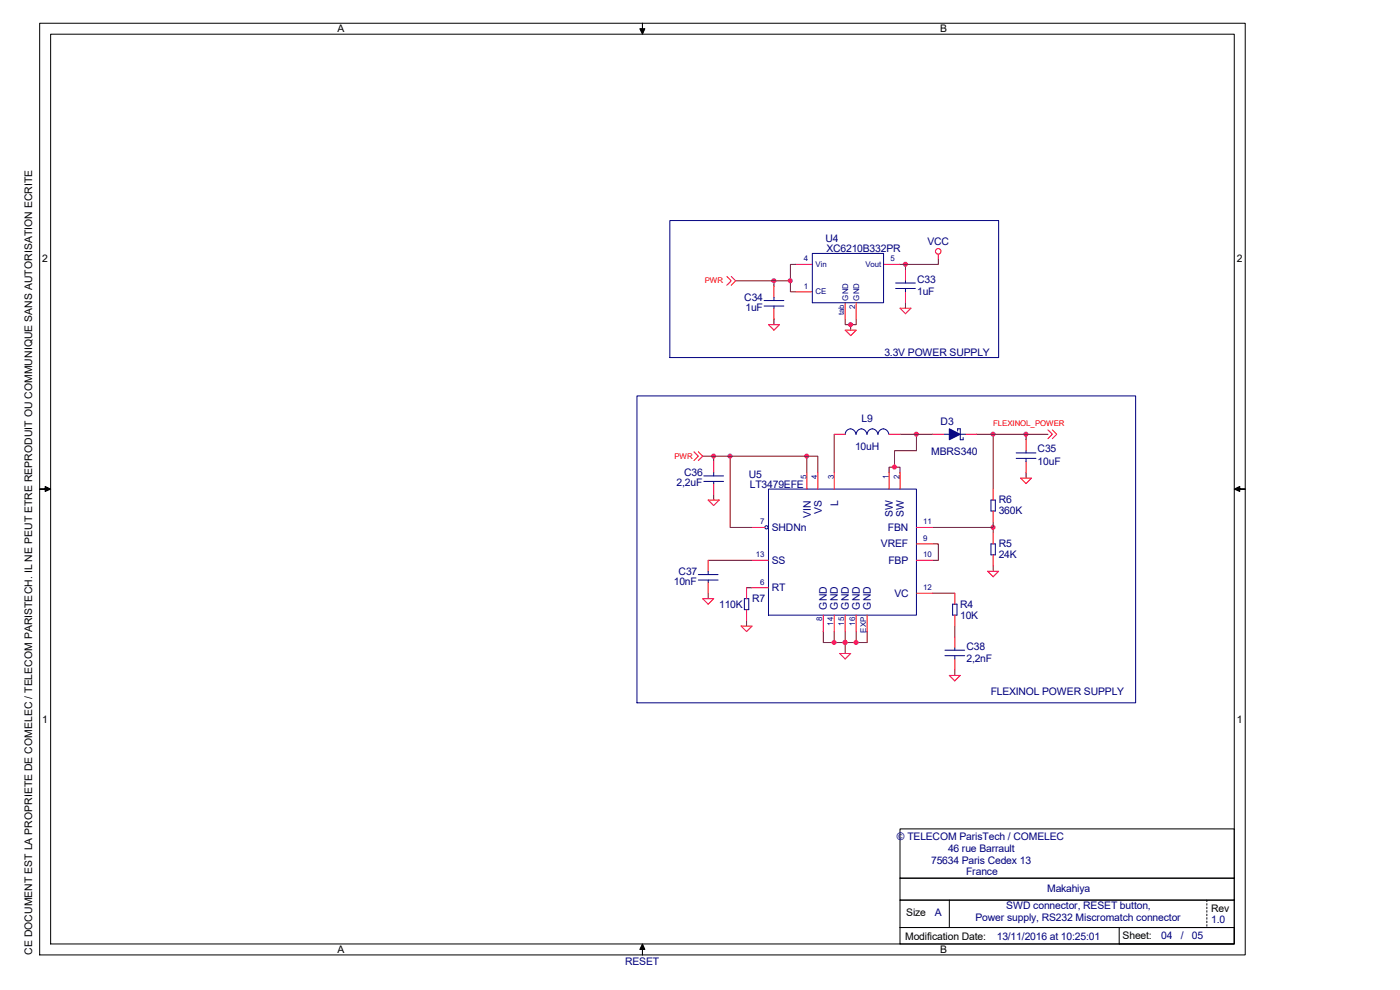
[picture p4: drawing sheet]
<svg xmlns="http://www.w3.org/2000/svg" width="297mm" height="210mm" viewBox="0 0 297 210" stroke-linecap="round" stroke-linejoin="round" font-family="sans-serif">
<g fill="none" stroke="#800000" stroke-width=".21">
<path d="M156.1 59.6h11.6M164.2 59.6v1.1M168.8 56.1h-1.1v5.8h1.1M192.1 56.1v1.1M199.1 54.9v1.2h-8.2M164.2 67.7v1.2M179.3 67.7v1.2h2.3v-1.2M180.5 68.9v1.1M192.1 64.2v1.2M149.1 96.8h24.4v3.5M151.4 96.8v1.1M154.9 96.8v15.1h4.6"/>
<path d="M171.2 96.8v3.5M177 92.1v8.2M190.9 92.1h7M194.4 92.1v3.5h-4.6v3.5M207.2 92.1h15.1M210.7 92.1v11.7M217.7 92.1v1.2M150.2 118.9h9.3M151.4 104.9v1.2M188.6 100.3v-1.2h2.3v1.2M197.9 115.4h1.2v3.5h-1.2M210.7 110.7v1.2h-12.8"/>
<path d="M210.7 111.9v1.2M217.7 100.3v1.1M150.2 125.8v1.2M158.4 124.7h1.1M158.4 131.7v1.1M174.7 134v2.3h9.3v-2.3M177 134v2.3M179.3 134v4.6M181.6 134v2.3M197.9 125.8h4.7M202.6 132.8v2.3M210.7 120v1.2"/>
<path d="M202.6 142.1v1.2"/>
</g>
<g fill="#f0f" stroke="#f0f" stroke-width=".21">
<circle cx="180.4" cy="68.9" r=".45"/>
<circle cx="192.1" cy="56.1" r=".45"/>
<circle cx="164.2" cy="59.5" r=".45"/>
<circle cx="167.7" cy="59.5" r=".45"/>
<circle cx="177" cy="136.3" r=".45"/>
<circle cx="179.3" cy="136.3" r=".45"/>
<circle cx="181.6" cy="136.3" r=".45"/>
<circle cx="210.7" cy="111.9" r=".45"/>
<circle cx="189.7" cy="99.1" r=".45"/>
<circle cx="194.4" cy="92.1" r=".45"/>
<circle cx="210.7" cy="92.1" r=".45"/>
<circle cx="217.6" cy="92.1" r=".45"/>
<circle cx="171.1" cy="96.8" r=".45"/>
<circle cx="154.9" cy="96.8" r=".45"/>
<circle cx="151.4" cy="96.8" r=".45"/>
</g>
<g fill="#000" stroke="#000" stroke-width=".21">
<path d="M136.3 4.9v1.2h.5l-.5 1.2-.6-1.2h.6z" fill-rule="evenodd"/>
<path d="M8.4 103.8h1.2v-.6l1.1 .6-1.1 .5v-.5z" fill-rule="evenodd"/>
<path d="M261.9 103.8l1.1-.6v.6h1.2h-1.2v.5z" fill-rule="evenodd"/>
<path d="M136.3 200.2l.5 1.2h-.5v1.2v-1.2h-.6z" fill-rule="evenodd"/>
</g>
<g fill="none" stroke="#000" stroke-width=".21">
<path d="M8.4 4.9h255.8v197.7h-255.8zM10.7 7.3h251.2v192.9h-251.2zM190.9 175.8h71v10.5h-71zM190.9 196.8h71v3.4h-71zM190.9 186.3h71v4.6h-71zM190.9 190.9h71v5.9h-71zM201.4 190.9v5.9M237.4 196.8h24.5v3.4h-24.5zM256 190.9v.4M256 191.7v.3M256 192.4v.4M256 193.2v.3"/>
<path d="M256 193.9v.4M256 194.7v.3M256 195.4v.3M256 196.2v.3"/>
</g>
<g fill="none" stroke="#f00" stroke-width=".21">
<path d="M154.2 58.6l.9 1-.9 .9M155.1 58.6l1 1-1 .9M168.8 56.1h3.5M187.4 56.1h3.5M192.1 57.2v2.4M199.1 53.9v1M163 68.9h2.4l-1.2 1.1zM164.2 60.7v2.4M164.2 65.4v2.3M168.8 61.9h3.5M179.3 64.2v3.5M179.3 70h2.3l-1.1 1.2z"/>
<path d="M181.6 64.2v3.5M190.9 65.4h2.4l-1.2 1.2zM192.1 61.9v2.3M147.2 95.8l1 1-1 .9M148.2 95.8l.9 1-.9 .9M151.4 97.9v2.4M177 92.1h2.3M188.6 92.1h2.3M197.9 92.1h2.3M204.9 92.1h2.3M217.7 93.3v2.3M217.7 97.9v2.4"/>
<path d="M222.3 91.2l1 .9-1 1M223.3 91.2l.9 .9-.9 1M150.2 106.1h2.4l-1.2 1.1zM150.2 118.9v2.3M151.4 102.6v2.3M159.5 111.9h2.7M159.5 118.9h3.5M171.2 100.3v3.5M173.5 100.3v3.5M177 100.3v3.5M188.6 100.3v3.5M190.9 100.3v3.5"/>
<path d="M194.4 111.9h3.5M194.4 115.4h3.5M194.4 118.9h3.5M210.7 103.8v2.3M210.7 108.4v2.3M210.7 113.1v2.3M210.7 117.7v2.3M216.5 101.4h2.3l-1.1 1.2zM149.1 127h2.3l-1.2 1.2zM150.2 123.5v2.3M157.2 132.8h2.3l-1.1 1.2zM158.4 124.7v2.3"/>
<path d="M158.4 129.3v2.4M159.5 124.7h3.5M174.7 130.5v3.5M177 130.5v3.5M178.1 138.6h2.4l-1.2 1.2zM179.3 130.5v3.5M181.6 130.5v3.5M184 130.5v3.5M194.4 125.8h3.5M202.6 125.8v2.4M202.6 130.5v2.3M202.6 135.1v2.4"/>
<path d="M202.6 139.8v2.3M209.5 121.2h2.4l-1.2 1.2zM201.4 143.3h2.3l-1.1 1.1z"/>
<circle cx="199" cy="53.3" r=".59"/>
</g>
<g fill="none" stroke="#000080" stroke-width=".21">
<path d="M142.1 46.8h69.8v29.1h-69.8zM172.3 53.8h15.1v10.4h-15.1zM192.1 59.6v.4M162.1 64.9h4.2M162.1 63.8h4.2M164.2 63.1v.7M164.2 64.9v.5M190 60h4.2M190 61.2h4.2M192.1 61.2v.7M135.1 84h105.8v65.1h-105.8zM179.3 92.1a1.14 1.14 0 0 1 1.2-1.1 1.14 1.14 0 0 1 1.1 1.1"/>
<path d="M181.6 92.1a1.16 1.16 0 0 1 1.2-1.1 1.16 1.16 0 0 1 1.2 1.1 1.14 1.14 0 0 1 1.1-1.1 1.14 1.14 0 0 1 1.1 1.1M186.3 92.1a1.14 1.14 0 0 1 1.1-1.1 1.14 1.14 0 0 1 1.2 1.1M200.2 92.1h1.2M203.2 91.4v-.4h.5v2.3h.6v-.5M203.7 92.1h1.2M215.6 96.1h4.2M215.6 97.2h4.2M217.7 95.6v.5M217.7 97.2v.7M149.3 102.1h4.2M149.3 101h4.2M151.4 100.3v.7"/>
<path d="M151.4 102.1v.5M163 103.8h31.4v26.7h-31.4zM210.2 106.1h1v2.3h-1zM210.2 115.4h1v2.3h-1zM148.2 123.1h4.1M148.2 121.9h4.1M150.2 121.2v.7M150.2 123.1v.4M157.9 127h1v2.3h-1zM200.5 137.9h4.2M200.5 139.1h4.2M202.1 128.2h.9v2.3h-.9z"/>
<path d="M202.6 137.5v.4M202.6 139.1v.7"/>
<circle cx="162.6" cy="111.9" r=".34"/>
</g>
<path d="M201.4 91l2.3 1.1-2.3 1.2z" fill="#000080" stroke="#000080" stroke-width=".21"/>
<g font-size="2.2">
<text x="71.6" y="6.8">A</text>
<text x="199.5" y="6.8">B</text>
<text x="9" y="55.7">2</text>
<text x="262.4" y="55.7">2</text>
<text x="9" y="153.3">1</text>
<text x="262.4" y="153.3">1</text>
<text x="192.3" y="194.4">Size</text>
<text x="257" y="193.4">Rev</text>
<text x="6.9" y="202.6" transform="rotate(-90 6.9 202.6)">CE DOCUMENT EST LA PROPRIETE DE COMELEC / TELECOM PARISTECH. IL NE PEUT ETRE REPRODUIT OU COMMUNIQUE SANS AUTORISATION ECRITE</text>
<text x="71.6" y="202.1">A</text>
<text x="192" y="199.3">Modification Date:</text>
<text x="199.5" y="202.1">B</text>
<text x="238.2" y="199.3">Sheet:</text>
</g>
<g font-size="2.2" fill="#000080">
<text x="175.1" y="51.4">U4</text>
<text x="175.3" y="53.5">XC6210B332PR</text>
<text x="196.8" y="52.1">VCC</text>
<text x="194.6" y="59.9">C33</text>
<text x="157.9" y="63.8">C34</text>
<text x="158.2" y="66">1uF</text>
<text x="194.6" y="62.5">1uF</text>
<text x="187.6" y="75.4">3.3V POWER SUPPLY</text>
<text x="182.8" y="89.5">L9</text>
<text x="181.4" y="95.4">10uH</text>
<text x="199.6" y="90.2">D3</text>
<text x="220.1" y="96">C35</text>
<text x="145.1" y="101">C36</text>
<text x="158.8" y="101.3">U5</text>
<text x="197.6" y="96.4">MBRS340</text>
<text x="220.1" y="98.6">10uF</text>
<text x="143.5" y="103.2">2,2uF</text>
<text x="159.1" y="103.5">LT3479EFE</text>
<text x="177.8" y="107.3" transform="rotate(-90 177.8 107.3)">L</text>
<text x="211.9" y="106.8">R6</text>
<text x="163.7" y="112.6">SHDNn</text>
<text x="172" y="109.8" transform="rotate(-90 172 109.8)">VIN</text>
<text x="174.4" y="109.1" transform="rotate(-90 174.4 109.1)">VS</text>
<text x="188.4" y="112.6">FBN</text>
<text x="189.4" y="109.6" transform="rotate(-90 189.4 109.6)">SW</text>
<text x="191.7" y="109.6" transform="rotate(-90 191.7 109.6)">SW</text>
<text x="211.9" y="109.1">360K</text>
<text x="163.7" y="119.6">SS</text>
<text x="186.9" y="116.1">VREF</text>
<text x="188.5" y="119.6">FBP</text>
<text x="211.9" y="116.1">R5</text>
<text x="211.9" y="118.4">24K</text>
<text x="143" y="124.1">10nF</text>
<text x="144" y="122">C37</text>
<text x="163.7" y="125.4">RT</text>
<text x="152.6" y="128.9">110K</text>
<text x="159.6" y="127.8">R7</text>
<text x="175.4" y="129.3" transform="rotate(-90 175.4 129.3)">GND</text>
<text x="177.8" y="129.3" transform="rotate(-90 177.8 129.3)">GND</text>
<text x="180.1" y="129.3" transform="rotate(-90 180.1 129.3)">GND</text>
<text x="182.4" y="129.3" transform="rotate(-90 182.4 129.3)">GND</text>
<text x="184.7" y="129.3" transform="rotate(-90 184.7 129.3)">GND</text>
<text x="189.7" y="126.6">VC</text>
<text x="203.7" y="128.9">R4</text>
<text x="203.7" y="131.2">10K</text>
<text x="205" y="137.8">C38</text>
<text x="205" y="140.4">2,2nF</text>
<text x="210.2" y="147.5">FLEXINOL POWER SUPPLY</text>
<text x="190.3" y="178.2">© TELECOM ParisTech / COMELEC</text>
<text x="197.5" y="183.2">75634 Paris Cedex 13</text>
<text x="201.1" y="180.7">46 rue Barrault</text>
<text x="205" y="185.7">France</text>
<text x="222.1" y="189.3">Makahiya</text>
<text x="198.3" y="194.4">A</text>
<text x="207" y="195.4">Power supply, RS232 Miscromatch connector</text>
<text x="213.5" y="192.8">SWD connector, RESET button,</text>
<text x="257" y="195.8">1.0</text>
<text x="211.5" y="199.3">13/11/2016 at 10:25:01</text>
<text x="246.3" y="199.3">04</text>
<text x="250.5" y="199.3">/</text>
<text x="252.9" y="199.3">05</text>
<text x="132.6" y="204.6">RESET</text>
</g>
<g font-size="1.7" fill="#000080">
<text x="170.6" y="55.4">4</text>
<text x="173" y="56.6">Vin</text>
<text x="183.6" y="56.6">Vout</text>
<text x="188.9" y="55.4">5</text>
<text x="170.6" y="61.2">1</text>
<text x="173" y="62.4">CE</text>
<text x="180" y="63.8" transform="rotate(-90 180 63.8)">GND</text>
<text x="181.4" y="65.5" transform="rotate(-90 181.4 65.5)">2</text>
<text x="182.3" y="63.8" transform="rotate(-90 182.3 63.8)">GND</text>
<text x="179.1" y="66.9" transform="rotate(-90 179.1 66.9)">tab</text>
<text x="171.1" y="101.6" transform="rotate(-90 171.1 101.6)">5</text>
<text x="173.4" y="101.6" transform="rotate(-90 173.4 101.6)">4</text>
<text x="176.9" y="101.6" transform="rotate(-90 176.9 101.6)">3</text>
<text x="188.5" y="101.6" transform="rotate(-90 188.5 101.6)">1</text>
<text x="190.8" y="101.6" transform="rotate(-90 190.8 101.6)">2</text>
<text x="161.3" y="111.2">7</text>
<text x="195.9" y="111.2">11</text>
<text x="160.4" y="118.2">13</text>
<text x="195.9" y="118.2">10</text>
<text x="195.9" y="114.7">9</text>
<text x="161.3" y="124">6</text>
<text x="195.9" y="125.1">12</text>
<text x="174.4" y="131.8" transform="rotate(-90 174.4 131.8)">8</text>
<text x="176.7" y="132.7" transform="rotate(-90 176.7 132.7)">14</text>
<text x="179.1" y="132.7" transform="rotate(-90 179.1 132.7)">15</text>
<text x="181.4" y="132.7" transform="rotate(-90 181.4 132.7)">16</text>
<text x="183.7" y="134.2" transform="rotate(-90 183.7 134.2)">EXP</text>
</g>
<g font-size="1.7" fill="#f00">
<text x="149.5" y="60.1">PWR</text>
<text x="210.7" y="90.3">FLEXINOL_POWER</text>
<text x="143.1" y="97.3">PWR</text>
</g>
</svg>
